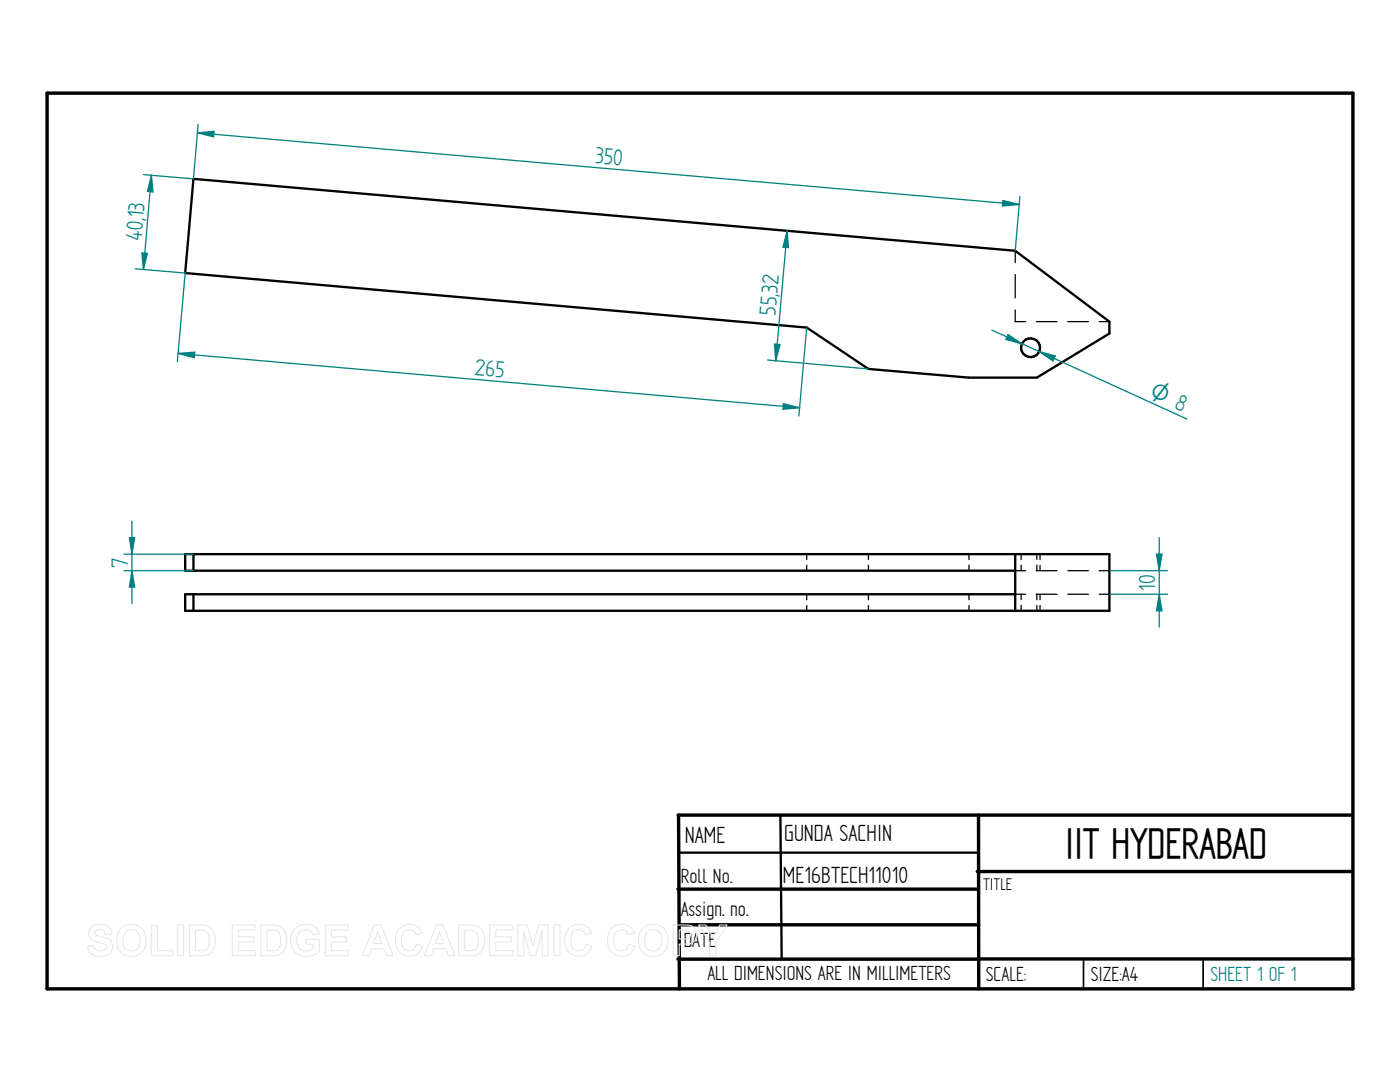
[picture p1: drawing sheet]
<svg xmlns="http://www.w3.org/2000/svg" width="279mm" height="216mm" viewBox="0 0 279 216" stroke-linecap="round" stroke-linejoin="round" font-family="sans-serif">
<path d="M9.4 18.6h260.6v178.7h-260.6zM135.3 177.4h59.7M135.3 162.6h134.4M135.4 162.6l.2 34.7M195 173.9h74.7M195.3 162.6v34.7M135.3 191.4h59.7M135.6 184.5h59.7M195.3 191.3h74.7" fill="none" stroke="#000" stroke-width=".68"/>
<path d="M216.2 191.3v6M240.1 191.3v6" fill="none" stroke="#000" stroke-width=".34"/>
<g fill="none" stroke="#000" stroke-width=".47">
<path d="M38.6 35.7l164 14.3 18.8 14.2v2.3l-14.5 8.9h-13.5l-20.1-1.8-12.3-8.2-124-10.9zM38.6 110.6v3.3M38.6 118.6v3.3M202.6 113.9h-165.6v-3.3h184.4v11.3h-184.4v-3.3h165.6M202.6 110.6v11.3M135.5 170.1h59.5M155.7 162.6l.3 28.8"/>
<circle cx="205.7" cy="69.4" r="1.89"/>
</g>
<g fill="none" stroke="#000" stroke-width=".25">
<path d="M202.6 50v2.4M202.6 54.8v4.6M202.6 61.8v2.4h2.1M206.8 64.2h4.1M213.1 64.2h4.1M219.4 64.2h2M161 110.6v1M161 112.8v1.1M161 118.6v1.1M173.3 110.6v1M173.3 112.8v1.1M173.3 118.6v1.1"/>
<path d="M193.4 110.6v1M193.4 112.8v1.1M193.4 118.6v1.1M202.6 113.9h2.1M202.6 118.6h2.1M203.8 110.6v1M203.8 112.8v1.1M203.8 118.6v1M206.8 113.9h4.1M206.8 118.6h4.1M206.9 110.6v1M206.9 112.8v1.1"/>
<path d="M206.9 118.6v1.1M207.6 110.6v1.1M207.6 112.8v1.1M207.6 118.6v1.1M213.1 113.9h4.1M213.1 118.6h4.1M219.4 113.9h2M219.4 118.6h2M161 120.8v1.1M173.3 120.8v1.1M193.4 120.8v1.1M203.8 120.8v1.1"/>
<path d="M206.9 120.8v1.1M207.6 120.8v1.1"/>
</g>
<path d="M24.7 110.6h13.9M24.7 113.9h13.9M25.8 107.3h1.1l-.6 3.3z" fill="none" stroke="#008080" stroke-width=".25"/>
<path d="M25.8 107.3h1.1l-.6 3.3z" fill="#008080"/>
<path d="M26.3 113.9l.6 3.2h-1.1z" fill="none" stroke="#008080" stroke-width=".25"/>
<path d="M26.3 113.9l.6 3.2h-1.1z" fill="#008080"/>
<path d="M26.3 104v16.4M221.4 113.9h11.6M221.4 118.6h11.6M230.8 110.6h1.1l-.5 3.3z" fill="none" stroke="#008080" stroke-width=".25"/>
<path d="M230.8 110.6h1.1l-.5 3.3z" fill="#008080"/>
<path d="M231.4 118.6l.5 3.3h-1.1z" fill="none" stroke="#008080" stroke-width=".25"/>
<path d="M231.4 118.6l.5 3.3h-1.1z" fill="#008080"/>
<path d="M198 65.9l38.9 17.7M201.2 66.8l2.8 1.8-3.3-.9zM231.4 107.3v17.8" fill="none" stroke="#008080" stroke-width=".25"/>
<path d="M201.2 66.8l2.8 1.8-3.3-.9z" fill="#008080"/>
<path d="M207.4 70.1l3.2 .9-.5 1z" fill="none" stroke="#008080" stroke-width=".25"/>
<path d="M207.4 70.1l3.2 .9-.5 1z" fill="#008080"/>
<path d="M28.6 34.8l10 .9M30.2 35l.3 3.3-1.1-.1zM27 53.6l10 .9" fill="none" stroke="#008080" stroke-width=".25"/>
<path d="M30.2 35l.3 3.3-1.1-.1z" fill="#008080"/>
<path d="M28.3 50.5h1.1l-.8 3.3z" fill="none" stroke="#008080" stroke-width=".25"/>
<path d="M28.3 50.5h1.1l-.8 3.3z" fill="#008080"/>
<path d="M30.2 35l-1.6 18.8M157.1 46.1l.3 3.3-1.1-.1zM153.2 71.8l20.1 1.8" fill="none" stroke="#008080" stroke-width=".25"/>
<path d="M157.1 46.1l.3 3.3-1.1-.1z" fill="#008080"/>
<path d="M154.6 68.7h1.1l-.9 3.3z" fill="none" stroke="#008080" stroke-width=".25"/>
<path d="M154.6 68.7h1.1l-.9 3.3z" fill="#008080"/>
<path d="M39.4 26.5l3.3-.3-.1 1.1zM39.5 24.8l-.9 10.9M203.5 39.2l-.9 10.8M157.1 46.1l-2.3 25.9" fill="none" stroke="#008080" stroke-width=".25"/>
<path d="M39.4 26.5l3.3-.3-.1 1.1z" fill="#008080"/>
<path d="M200.2 40l3.2 .8-3.3 .3z" fill="none" stroke="#008080" stroke-width=".25"/>
<path d="M200.2 40l3.2 .8-3.3 .3z" fill="#008080"/>
<path d="M39.4 26.5l164 14.3M37 54.5l-1.6 17.7M161 65.4l-1.6 17.6M156.3 80.6l3.3 .8-3.3 .3z" fill="none" stroke="#008080" stroke-width=".25"/>
<path d="M156.3 80.6l3.3 .8-3.3 .3z" fill="#008080"/>
<path d="M35.6 70.5l3.3-.2-.1 1.1z" fill="none" stroke="#008080" stroke-width=".25"/>
<path d="M35.6 70.5l3.3-.2-.1 1.1z" fill="#008080"/>
<path d="M35.6 70.5l124 10.9" fill="none" stroke="#008080" stroke-width=".25"/>
<g fill="none" stroke="#e6e6e6" stroke-width=".21">
<path d="M18.1 185.1a2.83 2.83 0 0 1 3.8 .2l.4 1.1h-1.3a1.17 1.17 0 0 0-.9-.9 1.17 1.17 0 0 0-1.2 .6l.2 .4 .4 .2a4.8 4.8 0 0 1 2.7 1.3 1.99 1.99 0 0 1-.1 2.1 1.99 1.99 0 0 1-2.1 .7 2.21 2.21 0 0 1-2.5-2l1.2-.2a1.35 1.35 0 0 0 1.1 1.2 1.35 1.35 0 0 0 1.5-.8 1.2 1.2 0 0 0-1.3-.9 2.31 2.31 0 0 1-2.3-1.9l.1-.6zM24.1 185.3a3 3 0 0 1 3.7-.5 3 3 0 0 1 1.3 3.4 2.96 2.96 0 0 1-3.4 2.6 2.96 2.96 0 0 1-2.4-3.6l.3-1.1zM25 186a1.74 1.74 0 0 1 2.1-.3 1.74 1.74 0 0 1 .8 1.9 1.76 1.76 0 0 1-1.7 2.2 1.76 1.76 0 0 1-1.7-2.2 2.35 2.35 0 0 1 .5-1.6zM30.2 184.7h1.2v5h3.1v1h-4.3zM35.4 184.6h1.2v6.1h-1.2zM37.8 184.6h2.3a2.63 2.63 0 0 1 2.9 3.1 2.58 2.58 0 0 1-2.9 3h-2.3zM39 185.6a2.69 2.69 0 0 1 2.4 .5 3.2 3.2 0 0 1-.3 3.4l-.5 .2h-1.6zM46.4 184.6h4.5v1h-3.3v1.3h3.1v1.1h-3.1v1.7h3.4v1h-4.6zM52.1 184.6h2.2a2.63 2.63 0 0 1 2.9 3.1 2.58 2.58 0 0 1-2.8 3h-2.3zM53.3 185.6a2.69 2.69 0 0 1 2.4 .5 3.2 3.2 0 0 1-.3 3.4l-.6 .2h-1.5zM58.9 185.2a3.1 3.1 0 0 1 4.5 .3l.3 .8-1.3 .2a1.7 1.7 0 0 0-2-.9 1.7 1.7 0 0 0-1.2 2 1.91 1.91 0 0 0 1 2 1.91 1.91 0 0 0 2.3-.4v-.8h-1.5v-1h2.7v2.5a3.7 3.7 0 0 1-5.1-.3 3.7 3.7 0 0 1 .3-4.4zM64.9 184.6h4.5v1h-3.3v1.3h3.1v1.1h-3.1v1.7h3.5v1h-4.7z"/>
<path d="M74.7 184.6h1.4l2.3 6.1h-1.3l-.5-1.4h-2.4l-.5 1.4h-1.4zM75.4 186l.8 2.3h-1.7zM79.7 185.3a2.67 2.67 0 0 1 4.5 .9l-1.1 .3a1.49 1.49 0 0 0-1.7-1 1.49 1.49 0 0 0-1.2 1.6 2.1 2.1 0 0 0 1.2 2.6 1.44 1.44 0 0 0 1.7-1.3l1.2 .4a2.75 2.75 0 0 1-3.2 1.9 2.75 2.75 0 0 1-2.2-3 3.5 3.5 0 0 1 .8-2.4zM87.1 184.6h1.3l2.4 6.1h-1.3l-.5-1.4h-2.5l-.5 1.4h-1.3zM87.7 186l.9 2.3h-1.7zM91.5 184.6h2.3a2.63 2.63 0 0 1 2.9 3.1 2.58 2.58 0 0 1-2.8 3h-2.4zM92.8 185.6a2.69 2.69 0 0 1 2.3 .5 3.2 3.2 0 0 1-.3 3.4l-.5 .2h-1.5zM97.7 184.6h4.5v1h-3.3v1.3h3.1v1.1h-3.1v1.7h3.5v1h-4.7zM103.3 184.6h1.9l1.2 4.2 1.1-4.2h1.9v6.1h-1.2v-4.8l-1.3 4.8h-1.1l-1.3-4.8v4.8h-1.2zM110.5 184.6h1.3v6.1h-1.3zM113.5 185.3a2.67 2.67 0 0 1 4.5 .9l-1.2 .3a1.49 1.49 0 0 0-1.6-1 1.49 1.49 0 0 0-1.3 1.6 2.1 2.1 0 0 0 1.2 2.6 1.44 1.44 0 0 0 1.8-1.3l1.2 .4a2.75 2.75 0 0 1-3.2 1.9 2.75 2.75 0 0 1-2.2-3 3.5 3.5 0 0 1 .8-2.4zM122 185.3a2.67 2.67 0 0 1 4.6 .9l-1.2 .3a1.49 1.49 0 0 0-1.7-1 1.49 1.49 0 0 0-1.2 1.6 2.1 2.1 0 0 0 1.2 2.6 1.44 1.44 0 0 0 1.7-1.3l1.2 .4a2.75 2.75 0 0 1-3.2 1.9 2.75 2.75 0 0 1-2.2-3 3.5 3.5 0 0 1 .8-2.4z"/>
<path d="M128.3 185.3a3 3 0 0 1 3.6-.5 3 3 0 0 1 1.4 3.4 2.96 2.96 0 0 1-3.5 2.6 2.96 2.96 0 0 1-2.4-3.6l.3-1.1zM129.1 186a1.74 1.74 0 0 1 2.1-.3 1.74 1.74 0 0 1 .9 1.9 1.76 1.76 0 0 1-1.7 2.2 1.76 1.76 0 0 1-1.7-2.2 2.35 2.35 0 0 1 .4-1.6zM134.3 184.6h2a2.3 2.3 0 0 1 2.5 .9 1.95 1.95 0 0 1-.1 2.1 1.95 1.95 0 0 1-1.9 .8h-1.2v2.3h-1.3zM135.6 185.6h.6a1.19 1.19 0 0 1 1.6 .9 1.11 1.11 0 0 1-1.6 .9h-.6zM139.4 184.6h1.5l1.4 2.4 1.4-2.4h1.4l-2.2 3.5v2.6h-1.3v-2.6z"/>
</g>
<text font-size="9.5" x="212.6" y="171.2">IIT HYDERABAD</text>
<g font-size="5.3" fill="#008080">
<text x="118.7" y="32.6" transform="rotate(5 118.7 32.6)">350</text>
<text x="28.7" y="43.6" transform="rotate(-85 28.7 43.6)">13</text>
<text x="28.3" y="48" transform="rotate(-85 28.3 48)">40,</text>
<text x="155.2" y="58.7" transform="rotate(-85 155.2 58.7)">32</text>
<text x="154.8" y="63" transform="rotate(-85 154.8 63)">55,</text>
<text x="94.7" y="74.9" transform="rotate(5 94.7 74.9)">265</text>
<text x="25.5" y="113.3" transform="rotate(-90 25.5 113.3)">7</text>
<text x="230.5" y="117.9" transform="rotate(-90 230.5 117.9)">10</text>
</g>
<g font-size="5.3">
<text x="156.5" y="167.7">GUNDA SACHIN</text>
<text x="136.7" y="168.1">NAME</text>
<text x="156.2" y="176.2">ME16BTECH11010</text>
</g>
<text font-size="5.1" fill="#008080" x="229.1" y="79.2" transform="rotate(24 229.1 79.2)">O 8</text>
<g font-size="4.6">
<text x="135.8" y="176.1">Roll No.</text>
<text x="135.8" y="182.8">Assign. no.</text>
<text x="136.4" y="188.9">DATE</text>
<text x="141.2" y="195.6">ALL DIMENSIONS ARE IN MILLIMETERS</text>
<text x="196.8" y="195.7">SCALE:</text>
<text x="217.7" y="195.7">SIZE:A4</text>
</g>
<text font-size="4.6" fill="#008080" x="241.6" y="195.7">SHEET 1 OF 1</text>
<text font-size="3.8" x="196.2" y="177.6">TITLE</text>
</svg>
